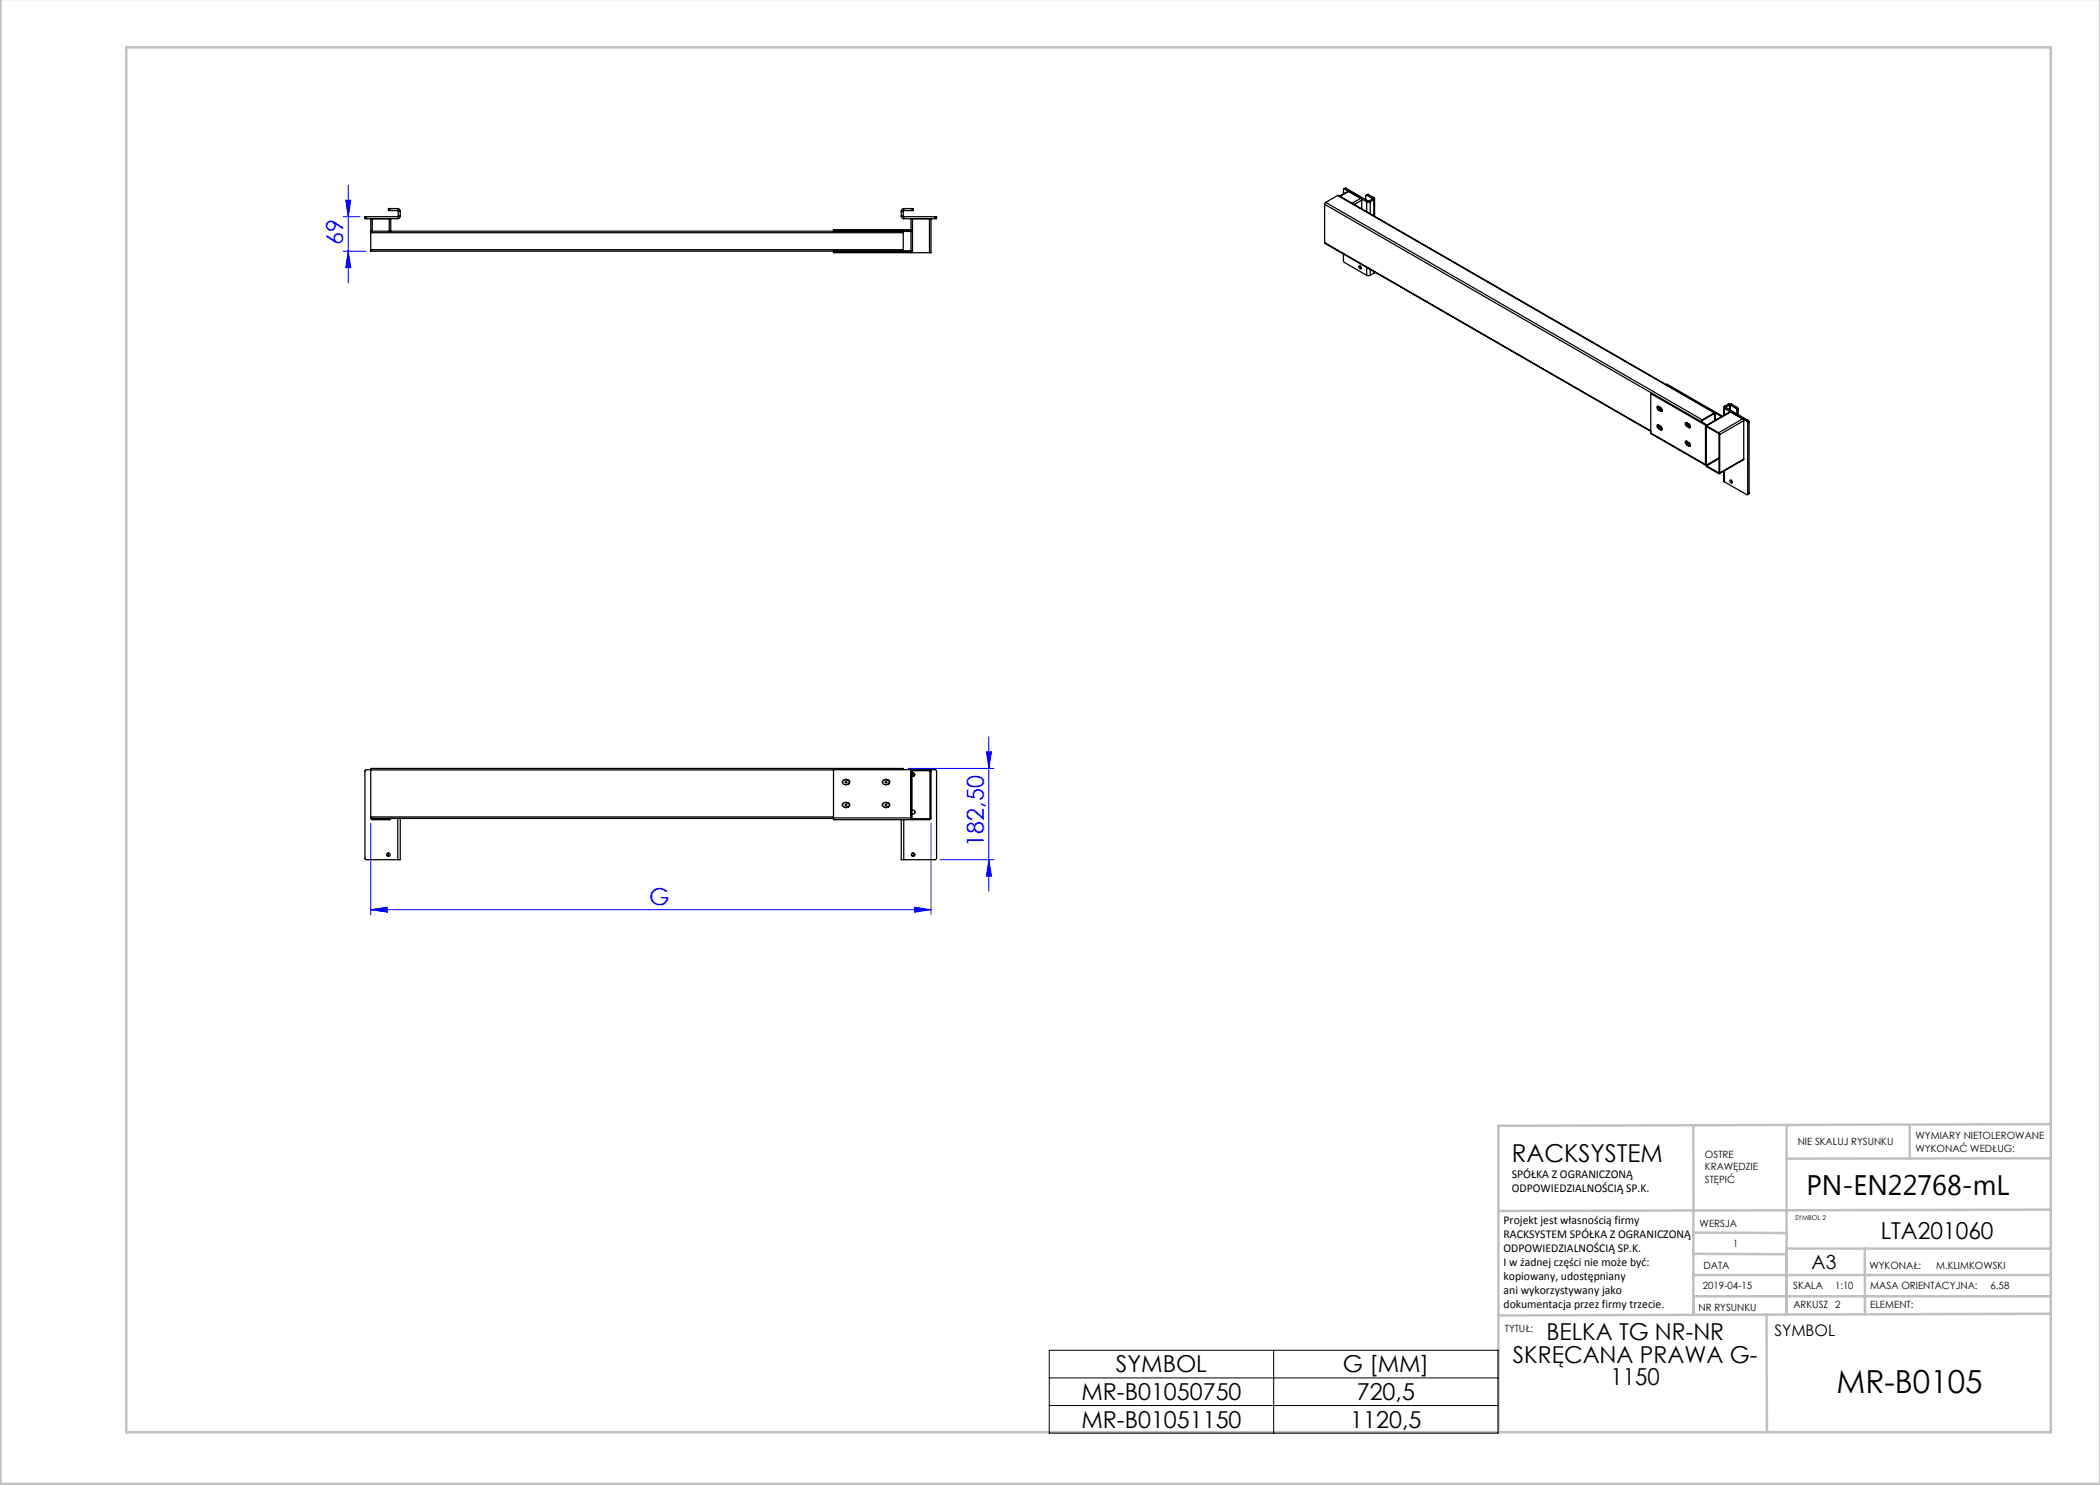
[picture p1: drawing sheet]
<svg xmlns="http://www.w3.org/2000/svg" width="420mm" height="297mm" viewBox="0 0 420 297" stroke-linecap="round" stroke-linejoin="round" font-family="sans-serif">
<g fill="none" stroke="#00f" stroke-width=".2">
<path d="M69.6 37v19.6M68.6 50.2h4.6M68.6 43.3h3.4M69.1 40h1.1l-.6 3.3zM69.6 50.2l.6 3.3h-1.1zM181.6 153.7h17.2M197.3 150.4h1l-.5 3.3zM197.8 147.3v31M74.2 164.7v18.2M186.2 164.6v18.3M188 171.9h10.8M197.8 171.9l.5 3.3h-1z"/>
<path d="M74.2 181.9l3.3-.5v1zM74.2 181.9h112M182.9 181.4l3.3 .5-3.3 .5z"/>
</g>
<g fill="none" stroke="#c0c0c0" stroke-width=".5">
<path d="M.1 -.1v296.9h419.9M25.2 9.5h385v276.9h-385zM338.7 225.2v16.9M357.3 225v37.9M382 225.4v6.3M410.1 224.8l-110.4 .4v61.2M410.1 231.7h-52.8M338.7 259.3h71.5M338.7 255h71.5M338.7 250.8l18.6 .1M338.7 246.5l18.6 .1M338.7 242.1v20.9"/>
<path d="M373 249.7v13.2M410.1 241.9l-110.4 .3M410.2 249.7h-52.9v13.2M353.3 262.9l.1 23.5M410.2 262.7l-110.5 .4"/>
</g>
<g fill="none" stroke="#000" stroke-width=".2">
<path d="M168.5 156.4h.2M168.9 156.4h.6M169.2 156.2v.5M169.2 155.7v.2M169.2 156.9v.2M169.7 156.4h.2M176.5 156.4h.2M177 156.4h.5M177.2 156.2v.5M177.2 155.7v.2M177.2 156.9v.2M177.7 156.4h.2"/>
<path d="M168.5 161h.2M168.9 161h.6M169.2 160.7v.5M169.2 160.3v.2M169.2 161.5v.2M169.7 161h.2M176.5 161h.2M177 161h.5M177.2 160.7v.5M177.2 160.3v.2M177.2 161.5v.2M177.7 161h.2"/>
<path d="M209.9 270.1h89.7v16.5h-89.7zM209.9 275.6h89.7M254.7 270.1v16.5M209.9 281.1h89.7"/>
</g>
<g fill="#00f">
<path d="M74.2 181.9l3.3-.5v1zM182.9 181.4l3.3 .5-3.3 .5z"/>
<path d="M197.8 171.9l.5 3.3h-1zM197.3 150.4h1l-.5 3.3z"/>
<path d="M69.6 50.2l.6 3.3h-1.1zM69.1 40h1.1l-.6 3.3z"/>
</g>
<g fill="none" stroke="#000" stroke-width=".25">
<path d="M267.5 39.1l75.5 43.5M267.5 39.1l75.3 43.5M267.5 39.1l-2.4 1.4M267.9 39.2l1.8-.9-1.7 1M268.9 37.8l-.2 .1v.9M268.9 37.8l4.4 2.6M269.2 37.6l-.4 .2M269.2 37.6l-.3 .2M269.2 37.6l4.4 2.6M273.4 39.1h-.2v.8M273.4 39.1l1.1 .6M273.7 38.9l-.5 .1"/>
<path d="M273.7 38.9l-.3 .2M273.7 38.9l1.1 .6M274.5 39.7v.1M274.5 39.8l-.7 .4M274.5 39.8l.3 .1M274.8 39.5l.1 .2-.1 .2M274.8 39.5l-.3 .2M274.8 39.9l-.8 .5M274.8 39.9v3.3M274.9 39.7v3.6M73.3 43.3h-.3v.4h.3M73.3 43.3v.4"/>
<path d="M73.3 43.3h6.3M73.3 43.7h6.3M74.2 49.9v.3h106.5v-.3M74.2 46.2v.3M74.2 46.2h.2M74.2 49.9h106.5M74.2 46.5h106.5M74.2 43.7v2.5M74.2 46.5v3.4M74.4 46.2h3.5M74.4 43.7v2.5M77.9 46.2h102.8v.3"/>
<path d="M77.9 43.7v2.5M78 41.7h-.3v.4h.3M78 41.7v.4M78 41.7h1.6M78 42.1h1.6M78.1 43.7v2.5M79.6 42.1v.1M79.6 41.7l.3 .2 .1 .3M79.6 41.7v.4M79.6 43.3v.4M79.6 43.2v.1M79.6 43.2h.4"/>
<path d="M79.6 42.2h.4M79.6 42.2v1M80 43.2l-.1 .4-.3 .1M80 42.2v1M166.7 50.2v.1M166.7 46.2h.1M166.7 50.3v.2h15.5M166.7 50.3h15.5M166.7 46.2h15.5M180.3 43.2l.1 .4 .3 .1M180.3 43.2h.4M180.3 42.2h.4"/>
<path d="M180.3 42.2v1M180.7 43.2v.1M180.7 42.2v1M180.7 46.5v3.4M180.7 50.2h1.5M180.7 46.3h1.5M180.7 41.7l-.3 .2-.1 .3M180.7 42.1v.1M180.7 43.3h6.3M180.7 43.7h6.3M180.7 41.7h1.6M180.7 42.1h1.6"/>
<path d="M180.7 41.7v.4M180.7 43.3v.4M182.2 50.5h.3M182.2 43.7v6.8M182.2 45.9h-15.5v.3M182.3 41.7h.3v.4h-.3M182.3 41.7v.4M182.5 50.5h3.4M182.5 43.7v6.8M185.9 43.7v6.8M186.2 43.7v6.8h-.3M187 43.3h.3v.4h-.3"/>
<path d="M187 43.3v.4M264.9 48.5l65.3 37.8M264.9 40.9v7.6M264.9 40.9l76.4 44M264.9 48.5l65.3 37.7M265.1 40.5l-.2 .4M265.1 40.5l75.3 43.5M268.7 50.8v1.4l.2 .3 4.4 2.6M271.8 53.2a.31 .31 0 0 1 .4 .2 .31 .31 0 0 1-.2 .4l-.2-.4zM272.1 53.2l.2 .4M272.3 40l-.2-.3-1.7 1M272.3 40v1.8"/>
<path d="M272.3 40l-1.5 .9M273.3 40.4h.7M273.3 55.1h.7M273.3 40.4v1.9M273.3 53.5v1.6M273.6 40.2h.2M273.6 40.2l-.3 .2M273.8 40.2l.2 .2M274 40.4v2.3M274 53.9v1.2M274.7 54.7l-.7 .4M274.8 54.6h.1"/>
<path d="M274.8 54.3v.3M274.9 54.4l-.1 .2M330.2 78.7l10.9 6.3M330.2 78.7v7.9M330.3 78.6l-.1 .1M333.2 76.9l.2-.1 11 6.4M330.2 86.6v.2l10.9 6.2M330.2 86.6l10.9 6.3M331.6 81.3l.3 .6M331.6 85.1l.3 .5M331.6 81.2v.5l.3 .2M331.6 85v.4l.3 .2"/>
<path d="M331.7 81.3l.4 .2a.37 .37 0 0 1 .4 .4 .37 .37 0 0 1-.4 .4M331.7 81.3a.34 .34 0 0 0-.4 .3 .34 .34 0 0 0 .3 .4h.1M331.7 85l.4 .2a.37 .37 0 0 1 .4 .4 .37 .37 0 0 1-.4 .4M331.7 85a.34 .34 0 0 0-.4 .3 .34 .34 0 0 0 .3 .4h.1M331.7 82l.4 .3M331.7 85.7l.4 .3M331.7 81.3l.3 .5M331.7 85l.3 .5M331.9 81.9l.4 .3M331.9 85.6l.4 .2M331.9 85.6l.4 .3M331.9 85.6l-.2 .1"/>
<path d="M332 81.8l.4 .4M332 85.5l.4 .3h-.1M332 81.8l-.3 .2M332 85.5l-.1 .1M332.3 85.8l.1 .1h-.1M332.3 82.2h.1M332.3 82.2l-.2 .1M332.3 85.9l-.2 .1M337.2 84.6l.3 .5M337.2 88.3l.3 .6M337.2 84.5l.1 .4 .2 .3-.1 .1M337.2 88.2l.1 .4 .2 .3"/>
<path d="M337.4 84.5l.4 .3a.37 .37 0 0 1 .3 .4 .37 .37 0 0 1-.3 .3M337.4 84.5a.34 .34 0 0 0-.4 .3 .34 .34 0 0 0 .3 .4l.1 .1M337.4 88.3l.4 .2a.37 .37 0 0 1 .3 .4 .37 .37 0 0 1-.3 .3M337.4 88.3a.34 .34 0 0 0-.4 .3 .34 .34 0 0 0 .3 .3l.1 .1M337.4 85.3l.4 .2M337.4 89l.4 .2M337.4 84.6l.3 .5M337.4 88.3l.3 .5M337.5 85.1l.5 .3M337.5 88.9l.5 .2M337.5 88.9l-.1 .1M337.7 85.1l.4 .2-.1 .1"/>
<path d="M337.7 85.1h-.2M337.7 88.8l-.2 .1M337.7 88.8l.4 .2-.1 .1M338 89.1h.1M338 89.1l.1 .1M338 85.4l-.2 .1M338 89.1l-.2 .1M340.4 84l-.2 .3M341.1 85v8.1l.2 .2 2.4 1.4 .2-.1M341.2 85.1l4.9-2.7-4.8 2.8M341.3 93v.2M341.3 85.4v7.6"/>
<path d="M341.3 84.9l-.2 .1M341.3 84.9v.2M341.3 85.2l-.2 .1M341.3 85.3v.1M341.3 85.3l2.5 1.5v7.7M341.3 93.2l2.4 1.4M341.3 85.2l2.4 1.3M342.8 82.6h.3v1.5M342.8 82.7l.1 .1M342.8 82.7l-2.4 1.4v.3M342.8 82.6l-2.4 1.4M342.9 82.8v1.3"/>
<path d="M343 82.6l1.2 .7M343.7 86.5l.2 .4M343.8 94.5l-.1 .1M343.8 91.6l-2.5 1.4M343.8 91.7l-2.5 1.5M343.9 86.9v7.7M344.2 83.3v.1M344.4 83.2l-.2 .1M344.4 83.2v.1M344.7 94.2v2l.2 .2M344.7 81.5v1.6M344.9 96.4l4.4 2.5 .2-.1"/>
<path d="M344.9 81.3l-.2 .2 .2 .2M344.9 81.7l4.4 2.5M344.9 81.3l.3 .1M344.9 81.7v1.3M344.9 94.1v2.3M345.2 81.4v.1M345.2 81.5l4.4 2.6M345.2 81.5l-.3 .2M345.6 80.8h.7M345.6 80.8l.3 .2M345.6 80.8l-.7 .5M345.9 81h.1"/>
<path d="M345.9 81l-.7 .4M345.9 81v.9M346 96.1a.32 .32 0 0 1 .4 .1 .32 .32 0 0 1-.1 .4l-.3-.3zM346 81l1.2 .6M346 81v1M346.3 96.1l.2 .3M346.3 80.8l-.3 .2M346.3 80.8l1.1 .7M347.2 81.6l.2 .4M347.4 82v.8M347.4 81.5l.2 .3M347.4 81.5l-.2 .1"/>
<path d="M347.6 81.8l-.2 .2M347.6 81.8v1.1M348.7 84.1l-.2-.3-4.8 2.7M348.7 91.8l-4.8 2.9M348.7 84.1l-4.8 2.8M348.7 84.1v7.7M348.7 91.8l-4.8 2.8M349.3 84.2l.2 .4M349.5 84.6v14.2M349.6 84.1l.2 .3M349.6 84.1l-.3 .1M349.8 98.6l-.3 .3"/>
<path d="M349.8 84.4l-.3 .2M349.8 84.4v14.2M349.8 98.6l-.3 .2M74.2 153.9h-1l-.2 .3v17.5l.3 .2h6.3M74.2 154v9.4M74.2 154h92.5M168.6 156.1l.2-.1h.7a.45 .45 0 0 1 .5 .4 .45 .45 0 0 1-.5 .5h-.6a.45 .45 0 0 1-.4-.3 .45 .45 0 0 1 .1-.5zM169.4 156a.45 .45 0 0 1 .5 .4 .45 .45 0 0 1-.5 .5M176.6 156.1l.2-.1h.7a.45 .45 0 0 1 .5 .4 .45 .45 0 0 1-.5 .5h-.6a.45 .45 0 0 1-.4-.3 .45 .45 0 0 1 .1-.5zM177.4 156a.45 .45 0 0 1 .5 .4 .45 .45 0 0 1-.5 .5M180.6 153.9v-.2h-106.4v.3M182.2 153.9v9.7"/>
<path d="M182.4 154.7a.35 .35 0 0 1 .5 0 .35 .35 0 0 1 0 .5 .35 .35 0 0 1-.5 0M182.4 154.2h3.6l-.1 9.5h-3.5zM182.5 153.9l-.3 .3M182.6 154.6v.7M185.9 153.9l.3 .3v9.6l-.3 .1h-3.4l-.3-.3M74.2 163.4v.3M74.2 163.7h92.5M74.2 163.4h92.5M74.2 163.7l.3 .2h3.4l.2-.2M74.4 163.7h3.5M77.7 170.6v.7M79.6 163.7v8.2"/>
<path d="M80.1 163.7v8.2h-.5M166.7 163.6v.3h15.5v-.3M166.7 163.6v-9.7l20.5 .1 .1 .2v17.6l-.3 .1h-6.2M166.7 163.6h15.5M168.6 160.7l.2-.1 .7-.1a.45 .45 0 0 1 .5 .5 .45 .45 0 0 1-.5 .4h-.6a.45 .45 0 0 1-.4-.2 .45 .45 0 0 1 .1-.5zM169.4 160.5a.45 .45 0 0 1 .5 .5 .45 .45 0 0 1-.5 .4M176.6 160.7l.2-.1 .7-.1a.45 .45 0 0 1 .5 .5 .45 .45 0 0 1-.5 .4h-.6a.45 .45 0 0 1-.4-.2 .45 .45 0 0 1 .1-.5zM177.4 160.5a.45 .45 0 0 1 .5 .5 .45 .45 0 0 1-.5 .4M180.2 163.9v8h.6M180.8 163.9v8M182.4 162.1a.4 .4 0 0 1 .6 .3 .4 .4 0 0 1-.6 .4M182.6 170.6v.7"/>
<circle cx="77.7" cy="170.9" r=".35"/>
<circle cx="182.6" cy="170.9" r=".35"/>
</g>
<text font-size="6.3" x="367.3" y="278.5">MR-B0105</text>
<text font-size="5.6" x="361.3" y="239.1">PN-EN22768-mL</text>
<text font-size="4.9" x="302.4" y="232.4">RACKSYSTEM</text>
<g font-size="4.7" fill="#00f">
<text x="68.6" y="49" transform="rotate(-90 68.6 49)">69</text>
<text x="196.8" y="169.3" transform="rotate(-90 196.8 169.3)">182,50</text>
<text x="129.8" y="180.9">G</text>
</g>
<g font-size="4.7">
<text x="376.2" y="247.8">LTA201060</text>
<text x="309.3" y="268.1">BELKA TG NR-NR</text>
<text x="223.2" y="274.5">SYMBOL</text>
<text x="268.6" y="274.5">G [MM]</text>
<text x="302.6" y="272.6">SKRĘCANA PRAWA G-</text>
<text x="216.3" y="280">MR-B01050750</text>
<text x="271.4" y="280">720,5</text>
<text x="322.1" y="277.1">1150</text>
<text x="216.3" y="285.5">MR-B01051150</text>
<text x="270.1" y="285.5">1120,5</text>
</g>
<text font-size="3.9" x="362.3" y="253.8">A3</text>
<text font-size="3.2" x="354.9" y="267.2">SYMBOL</text>
<g font-size="2.4">
<text x="302.4" y="235.6">SPÓŁKA Z OGRANICZONĄ</text>
<text x="302.4" y="238.4">ODPOWIEDZIALNOŚCIĄ SP.K.</text>
<text x="300.7" y="244.7">Projekt jest własnością firmy</text>
<text x="300.7" y="247.5">RACKSYSTEM SPÓŁKA Z OGRANICZONĄ</text>
<text x="300.7" y="250.3">ODPOWIEDZIALNOŚCIĄ SP.K.</text>
<text x="300.7" y="253.1">I w żadnej części nie może być:</text>
<text x="300.7" y="256">kopiowany, udostępniany</text>
<text x="300.7" y="258.8">ani wykorzystywany jako</text>
<text x="300.7" y="261.6">dokumentacja przez firmy trzecie.</text>
</g>
<g font-size="2">
<text x="383.1" y="227.9">WYMIARY NIETOLEROWANE</text>
<text x="341" y="231.6">OSTRE</text>
<text x="359.5" y="228.9">NIE SKALUJ RYSUNKU</text>
<text x="383.1" y="230.4">WYKONAĆ WEDŁUG:</text>
<text x="341" y="234.1">KRAWĘDZIE</text>
<text x="341" y="236.6">STĘPIĆ</text>
<text x="339.9" y="245.4">WERSJA</text>
<text x="346.6" y="249.5">1</text>
<text x="340.6" y="257.7">2019-04-15</text>
<text x="340.7" y="253.8">DATA</text>
<text x="358.7" y="257.7">SKALA</text>
<text x="367" y="257.7">1:10</text>
<text x="373.9" y="253.8">WYKONAŁ:</text>
<text x="374.1" y="257.7">MASA ORIENTACYJNA:</text>
<text x="387.2" y="253.8">M.KLIMKOWSKI</text>
<text x="398.1" y="257.7">6.58</text>
<text x="339.7" y="262.3">NR RYSUNKU</text>
<text x="358.7" y="261.7">ARKUSZ 2</text>
<text x="374.1" y="261.7">ELEMENT:</text>
<text x="301" y="266.4">TYTUŁ:</text>
</g>
<text font-size="1.3" x="359" y="244">SYMBOL 2</text>
</svg>
